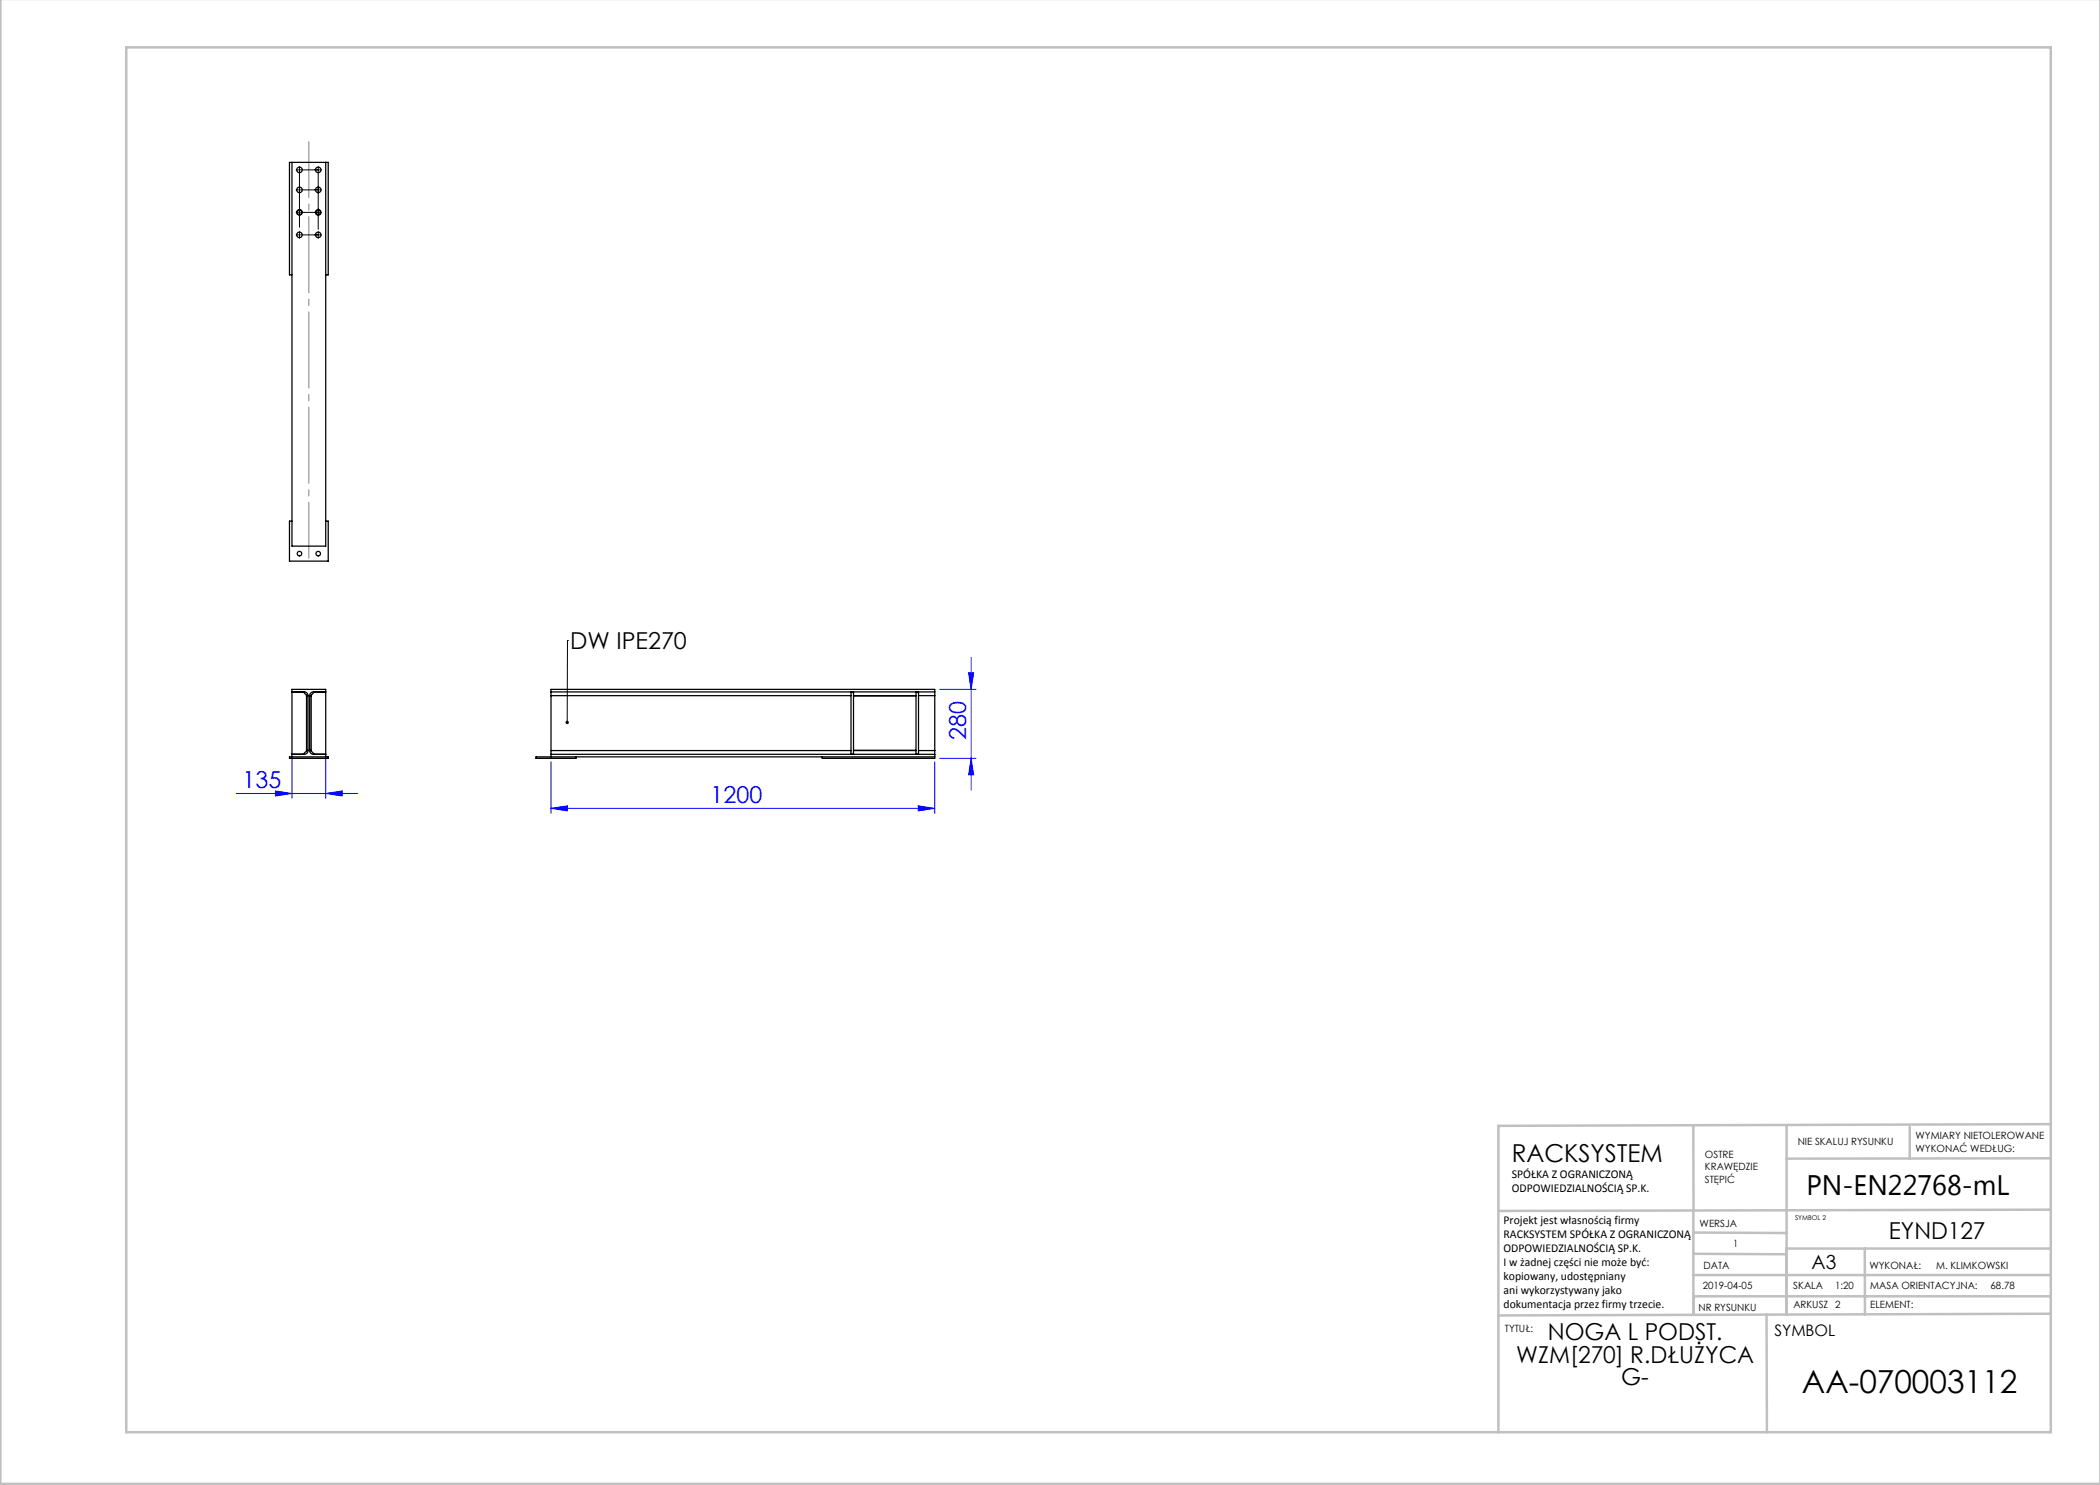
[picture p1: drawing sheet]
<svg xmlns="http://www.w3.org/2000/svg" width="420mm" height="297mm" viewBox="0 0 420 297" stroke-linecap="round" stroke-linejoin="round" font-family="sans-serif">
<g fill="none" stroke="#00f" stroke-width=".2">
<path d="M188 137.9h7.2M193.7 134.6h1l-.5 3.3zM194.2 131.5v26.5M47.2 158.7h24.3M55.1 158.2l3.3 .5-3.3 .5zM58.4 151.8v7.9M65.1 158.7l3.3-.5v1zM65.1 151.8v7.9M110.2 152.4v10.3M187 152.4v10.3M188 151.7h7.2M194.2 151.7l.5 3.3h-1z"/>
<path d="M110.2 161.7l3.3-.5v1zM110.2 161.7h76.8M183.6 161.2l3.4 .5-3.4 .5z"/>
</g>
<path d="M61.8 28.3v83.4" fill="none" stroke="#808080" stroke-width=".2" stroke-dasharray="15.2 1.3 1.3 1.3" stroke-dashoffset="4"/>
<g fill="none" stroke="#000" stroke-width=".2">
<path d="M59.2 34h.4M59.2 38h.4M59.8 34h.2M59.8 38h.2M59.9 33.3v.4M59.9 33.9v.2M59.9 34.2v11.3M60.1 38h3.3M63.5 38h.3M63.6 33.3v.4M63.6 33.9v.2M63.6 34.2v11.7"/>
<path d="M63.8 34h-3.7M63.9 34h.4M63.9 38h.4M59.2 42.5h.4M59.2 47h.4M59.8 42.5h.2M59.8 47h.2M59.9 46.3v.4M59.9 46.9v.2M59.9 47.2v.5M60.1 42.5h3.3M60.1 47h3.4"/>
<path d="M63.5 42.5h.3M63.5 47h.3M63.6 46.3v.4M63.6 46.9v.2M63.6 47.2v.5M63.9 42.5h.4M63.9 47h.4M113.5 128.1h.1M113.5 128.1l-.1 16.4"/>
</g>
<g fill="none" stroke="#c0c0c0" stroke-width=".5">
<path d="M.1 -.1v296.9h419.9M25.2 9.5h385v276.9h-385zM338.7 225.2v16.9M357.3 225v37.9M382 225.4v6.3M410.1 224.8l-110.4 .4v61.2M410.1 231.7h-52.8M338.7 259.3h71.5M338.7 255h71.5M338.7 250.8l18.6 .1M338.7 246.5l18.6 .1M338.7 242.1v20.9"/>
<path d="M373 249.7v13.2M410.1 241.9l-110.4 .3M410.2 249.7h-52.9v13.2M353.3 262.9l.1 23.5M410.2 262.7l-110.5 .4"/>
</g>
<path d="M113.2 144.3a.34 .34 0 0 1 .5 0 .34 .34 0 0 1-.3 .5v-.3v.3a.34 .34 0 0 1-.3-.2 .34 .34 0 0 1 .1-.3z" fill="#000"/>
<g fill="#00f">
<path d="M194.2 151.7l.5 3.3h-1zM193.7 134.6h1l-.5 3.3z"/>
<path d="M55.1 158.2l3.3 .5-3.3 .5zM65.1 158.7l3.3-.5v1z"/>
<path d="M110.2 161.7l3.3-.5v1zM183.6 161.2l3.4 .5-3.4 .5z"/>
</g>
<g fill="none" stroke="#000" stroke-width=".25">
<path d="M58.4 32.5v76.7h6.7v-76.7M58.4 55h-.5v-22.5h7.7v22.5h-.5M58.4 104.2h-.5v8h7.7v-8h-.5M58.4 138.4h2.6l.4 .2 .2 .5M60.7 138.4l.6 .6v11.2l-.6 .6M61.3 139.2h.3M61.6 139.1v11.2l-.2 .3-.4 .3-2.6-.1M61.9 139.1l.1 11.2 .2 .4 .4 .2h2.5M61.9 139.2h.3M62.9 138.4l-.7 .6v11.2l.7 .6M65.1 138.4h-2.5l-.5 .3-.2 .4M110.2 138.4v.7"/>
<path d="M110.2 139.1h60M110.2 138.4h76.8M110.2 138.4v-.5h76.8v.5M110.2 139.1v11M170.2 138.4v12.4M170.7 139.1h12.5M170.7 138.4v12.4M183.2 138.4v12.4M183.7 139.1h3.3M183.7 138.4v12.4M187 138.4v.7M187 139.1v11"/>
<path d="M57.9 151.4h7.7v.3h-7.7zM58.4 151.4v-13.5h6.7v13.5M61.3 150.1h.3M61.9 150.1h.3M110.2 150.1v.8M110.2 150.9h76.8M110.2 150.9v.5M110.2 150.1h60M115.2 151.4v.3h-8v-.3h79.8M170.7 150.1h12.5M183.7 150.1h3.3M187 150.1v.8"/>
<path d="M187 150.9v.8h-22.5v-.3"/>
<circle cx="59.9" cy="34" r=".55"/>
<circle cx="59.9" cy="38" r=".55"/>
<circle cx="63.6" cy="34" r=".55"/>
<circle cx="63.6" cy="38" r=".55"/>
<circle cx="59.9" cy="47" r=".55"/>
<circle cx="59.9" cy="42.5" r=".55"/>
<circle cx="59.9" cy="42.5" r=".45"/>
<circle cx="63.6" cy="47" r=".55"/>
<circle cx="63.6" cy="42.5" r=".55"/>
<circle cx="63.6" cy="42.5" r=".45"/>
<circle cx="59.9" cy="110.7" r=".45"/>
<circle cx="63.6" cy="110.7" r=".45"/>
</g>
<text font-size="6.3" x="360.4" y="278.5">AA-070003112</text>
<text font-size="5.6" x="361.3" y="239.1">PN-EN22768-mL</text>
<text font-size="4.9" x="302.4" y="232.4">RACKSYSTEM</text>
<g font-size="4.7">
<text x="114" y="129.8">DW IPE270</text>
<text x="377.8" y="247.8">EYND127</text>
<text x="309.5" y="268.1">NOGA L PODST.</text>
<text x="303.2" y="272.6">WZM[270] R.DŁUŻYCA</text>
<text x="324.3" y="277.1">G-</text>
</g>
<g font-size="4.7" fill="#00f">
<text x="193.2" y="148" transform="rotate(-90 193.2 148)">280</text>
<text x="48.5" y="157.7">135</text>
<text x="142.1" y="160.7">1200</text>
</g>
<text font-size="3.9" x="362.3" y="253.8">A3</text>
<text font-size="3.2" x="354.9" y="267.2">SYMBOL</text>
<g font-size="2.4">
<text x="302.4" y="235.6">SPÓŁKA Z OGRANICZONĄ</text>
<text x="302.4" y="238.4">ODPOWIEDZIALNOŚCIĄ SP.K.</text>
<text x="300.7" y="244.7">Projekt jest własnością firmy</text>
<text x="300.7" y="247.5">RACKSYSTEM SPÓŁKA Z OGRANICZONĄ</text>
<text x="300.7" y="250.3">ODPOWIEDZIALNOŚCIĄ SP.K.</text>
<text x="300.7" y="253.1">I w żadnej części nie może być:</text>
<text x="300.7" y="256">kopiowany, udostępniany</text>
<text x="300.7" y="258.8">ani wykorzystywany jako</text>
<text x="300.7" y="261.6">dokumentacja przez firmy trzecie.</text>
</g>
<g font-size="2">
<text x="383.1" y="227.9">WYMIARY NIETOLEROWANE</text>
<text x="341" y="231.6">OSTRE</text>
<text x="359.5" y="228.9">NIE SKALUJ RYSUNKU</text>
<text x="383.1" y="230.4">WYKONAĆ WEDŁUG:</text>
<text x="341" y="234.1">KRAWĘDZIE</text>
<text x="341" y="236.6">STĘPIĆ</text>
<text x="339.9" y="245.4">WERSJA</text>
<text x="346.6" y="249.5">1</text>
<text x="340.5" y="257.7">2019-04-05</text>
<text x="340.7" y="253.8">DATA</text>
<text x="358.7" y="257.7">SKALA</text>
<text x="367" y="257.7">1:20</text>
<text x="373.9" y="253.8">WYKONAŁ:</text>
<text x="374.1" y="257.7">MASA ORIENTACYJNA:</text>
<text x="387.2" y="253.8">M. KLIMKOWSKI</text>
<text x="398.1" y="257.7">68.78</text>
<text x="339.7" y="262.3">NR RYSUNKU</text>
<text x="358.7" y="261.7">ARKUSZ 2</text>
<text x="374.1" y="261.7">ELEMENT:</text>
<text x="301" y="266.4">TYTUŁ:</text>
</g>
<text font-size="1.3" x="359" y="244">SYMBOL 2</text>
</svg>
